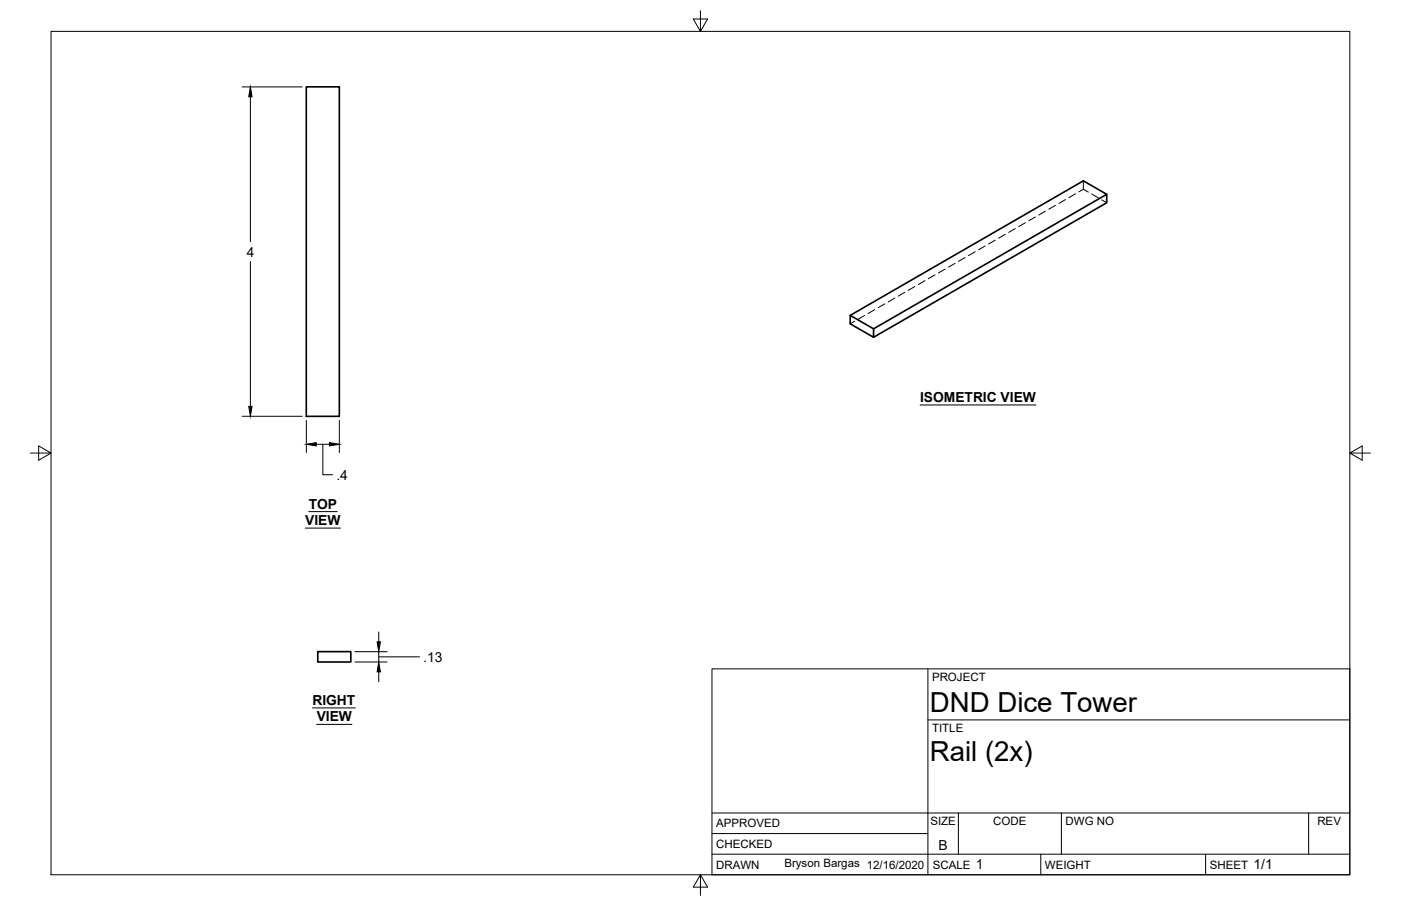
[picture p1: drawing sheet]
<svg xmlns="http://www.w3.org/2000/svg" width="432mm" height="279mm" viewBox="0 0 432 279" stroke-linecap="round" stroke-linejoin="round" font-family="sans-serif">
<!-- layer: Visible -->
<path d="M94.4 26.8h10.2v101.6h-10.2zM341.1 59.9l-71.9 41.5v2.6l-7.2-4.1v-2.6l7.2 4.1M262 97.3l71.9-41.5 7.2 4.1v2.6l-71.9 41.5M97.9 201h10.2v3.2h-10.2z" fill="none" stroke="#000" stroke-width=".51"/>
<!-- layer: Hidden -->
<g fill="none" stroke="#000" stroke-width=".31">
<path d="M331.5 59.8l-2.1 1.2M333.9 55.8v2.6l1.5 .8M333.9 58.4l-1.4 .8M336.5 59.8l2 1.2M297.5 79.4l-2.1 1.2M300.6 77.6l-2.1 1.2M303.7 75.8l-2.1 1.2M306.7 74.1l-2 1.1M309.8 72.3l-2 1.1M312.9 70.5l-2 1.2M316 68.7l-2 1.2M319.1 66.9l-2 1.2"/>
<path d="M322.2 65.1l-2.1 1.2M325.3 63.3l-2 1.2M328.4 61.6l-2.1 1.1M339.6 61.6l1.5 .9M263.4 99.1l-1.4 .8M266.5 97.3l-2 1.2M269.6 95.5l-2.1 1.2M272.7 93.7l-2.1 1.2M275.8 91.9l-2.1 1.2M278.9 90.1l-2.1 1.2M282 88.3l-2.1 1.2M285.1 86.6l-2.1 1.2"/>
<path d="M288.2 84.8l-2.1 1.2M291.3 83l-2.1 1.2M294.4 81.2l-2.1 1.2"/>
</g>
<!-- layer: Border -->
<path d="M15.7 9.7h400.3v260.1h-400.3zM215.9 3.3v6.4l-2.2-3.8h4.4l-2.2 3.8M9.4 139.7h6.3l-3.8-2.2v4.4l3.8-2.2M416 139.7l3.8 2.2v-4.4l-3.8 2.2h6.4M215.9 269.8l2.2 3.8h-4.4l2.2-3.8v6.3" fill="none" stroke="#000" stroke-width=".31"/>
<!-- layer: Titleblock -->
<path d="M219.4 206.3h196.6v63.5h-196.6zM286 206.3v63.5M286 222h130M219.4 257.1h66.6M219.4 250.7h196.6M295.4 250.7v12.7M327.1 250.7v12.7M403.3 250.7v12.7M219.4 263.4h196.6M320.8 263.4v6.4M371.6 263.4v6.4" fill="none" stroke="#000" stroke-width=".31"/>
<!-- layer: Dimensions -->
<g fill="none" stroke="#000" stroke-width=".31">
<path d="M74.6 26.8h18.6M77.2 29.8v44.7M77.2 80.6v44.7M74.6 128.4h18.6M94.4 129.6v10M97.5 137h4M99.5 137v9.4h3.1M104.6 129.6v10M116.7 194.9v3M109.4 204.2h9.9M109.4 201h9.9M116.7 202.6h12.6"/>
<path d="M116.7 201v3.2M116.7 207.2v3"/>
</g>
<path d="M77.2 26.8l.5 3h-1zM76.7 125.3h1l-.5 3.1zM94.4 137l3.1-.5v1zM101.5 136.5l3.1 .5-3.1 .5zM116.2 197.9h1l-.5 3.1zM116.7 204.2l.5 3h-1z" fill="#000" stroke="#000" stroke-width=".31"/>
<!-- layer: Annotations -->
<path d="M283.6 124.9h35.7M95.2 157.8h8.7M94.1 162.9h10.8M96.3 218.3h13.2M97.6 223.4h10.9" fill="none" stroke="#000" stroke-width=".31"/>
<g font-size="8.5">
<text x="286.6" y="219.5">DND Dice Tower</text>
<text x="286.6" y="234.6">Rail (2x)</text>
</g>
<g font-size="4.3">
<text x="76.1" y="79.1">4</text>
<text x="283.6" y="124">ISOMETRIC VIEW</text>
<text x="103.7" y="147.9">.4</text>
<text x="94.1" y="162">VIEW</text>
<text x="95.2" y="156.9">TOP</text>
<text x="130.5" y="204">.13</text>
<text x="96.3" y="217.4">RIGHT</text>
<text x="97.6" y="222.5">VIEW</text>
<text x="289.2" y="262.1">B</text>
<text x="300.8" y="268.1">1</text>
<text x="386.4" y="268.1">1/1</text>
</g>
<g font-size="3.5">
<text x="287.3" y="210.1">PROJECT</text>
<text x="287.3" y="225.8">TITLE</text>
<text x="220.7" y="255.2">APPROVED</text>
<text x="286.7" y="254.5">SIZE</text>
<text x="306.1" y="254.5">CODE</text>
<text x="328.4" y="254.5">DWG NO</text>
<text x="406" y="254.5">REV</text>
<text x="220.7" y="261.5">CHECKED</text>
<text x="220.7" y="267.9">DRAWN</text>
<text x="241.7" y="267.5">Bryson Bargas 12/16/2020</text>
<text x="287.5" y="267.9">SCALE</text>
<text x="322.1" y="267.9">WEIGHT</text>
<text x="372.9" y="267.9">SHEET</text>
</g>
</svg>
